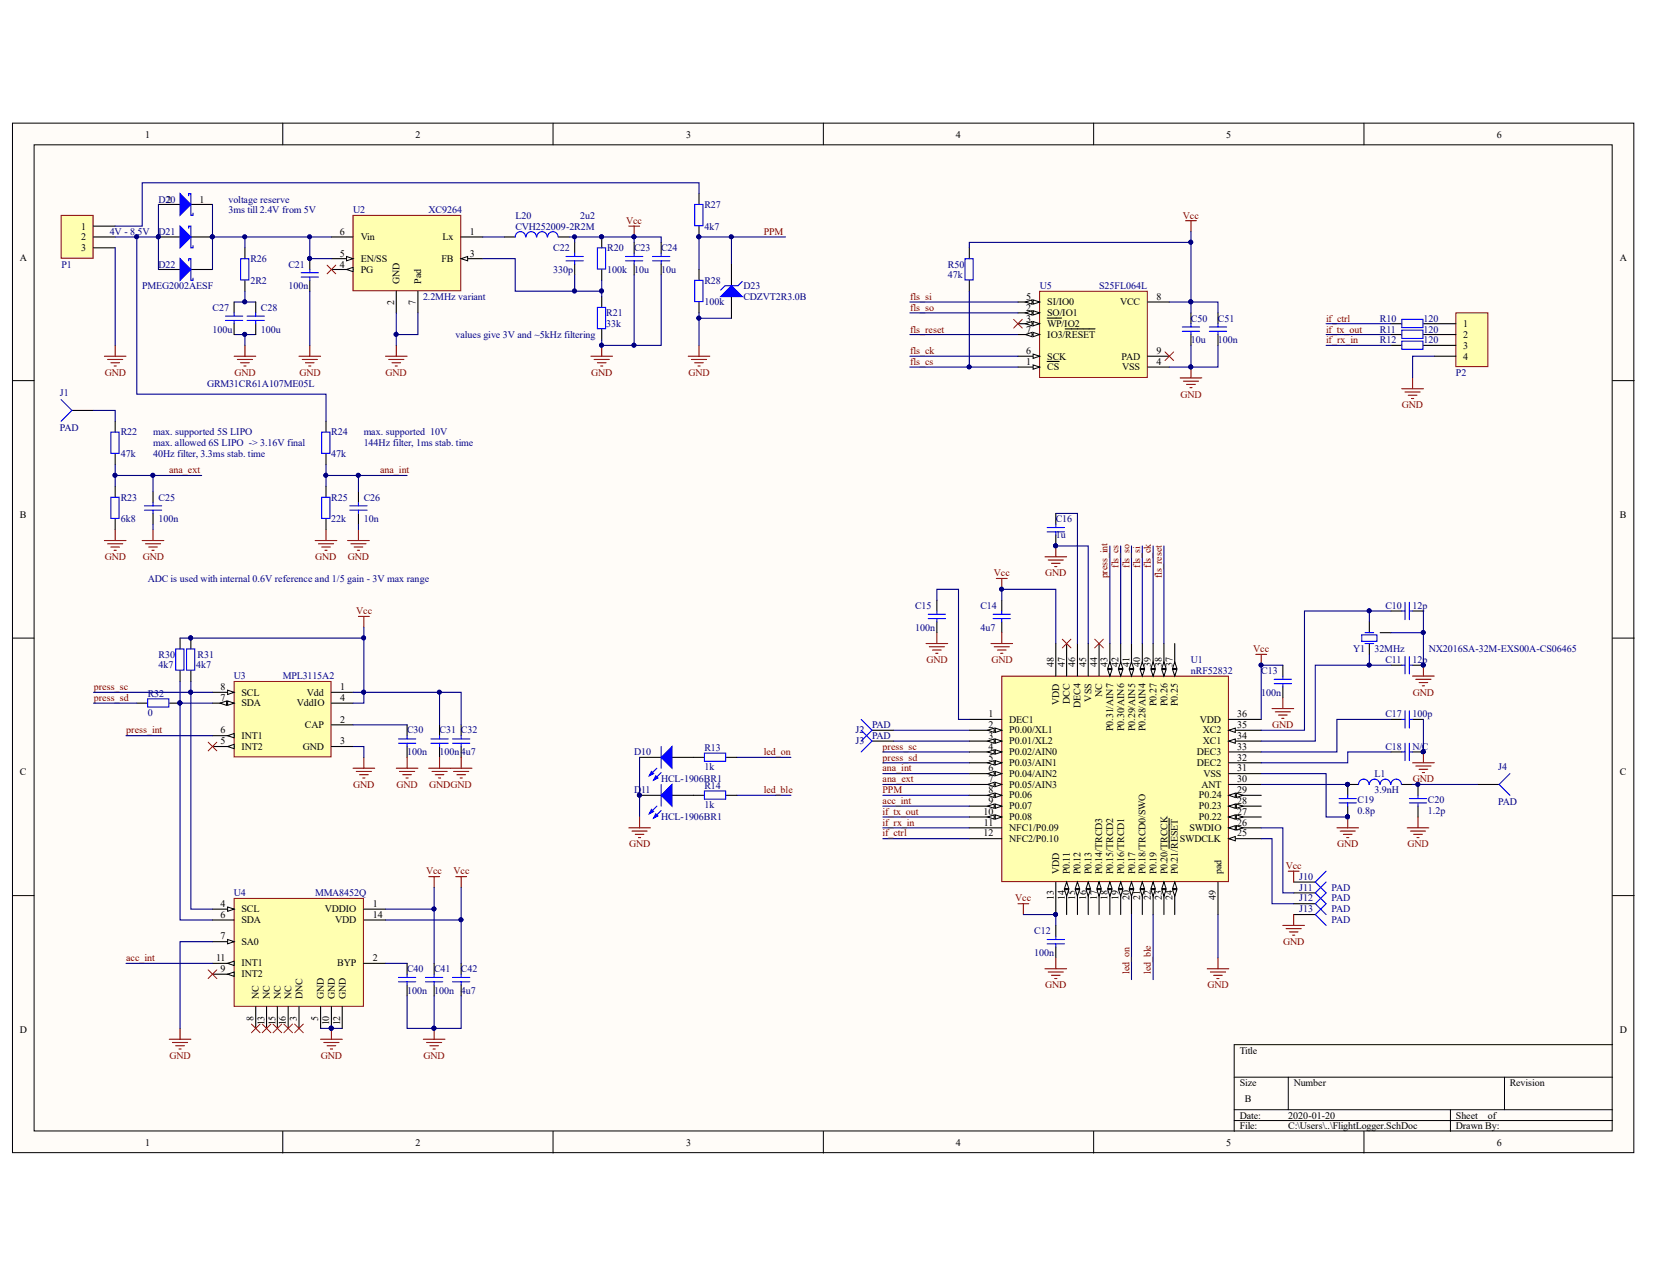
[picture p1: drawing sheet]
# Altium project FlightLogger.PrjPcb
1 sheet, 69 parts. Net scope: global (net labels, ports and power ports of the same name join across sheets).
Board file: FlightLogger.PcbDoc

## Sheet FlightLogger.SchDoc
size B; PageSetup: Record=PageOptions¦CenterHorizontal=True¦CenterVertical=True¦PrintScale=0.70¦XCorrection=1.00¦YCorrection=1.00¦PrintKind=1¦BorderSize=5000000¦LeftOffset=0¦BottomOffset=0¦Orientation=2¦PaperLength=1000¦PaperWidth=1000¦Scale=100¦PaperSource=7¦PrintQuality=-4¦MediaType=1¦DitherType=10¦PrintScaleMode=1¦PaperKind=Letter 8.5"x11" 22x28cm¦PaperIndex=1

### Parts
C10  12p  [0402_cap]
C11  12p  [0402_cap]
C12  100n  [0402_cap]
C13  100n  [0402_cap]
C14  4u7  [0402_cap]
C15  100n  [0402_cap]
C16  1u  [0402_cap]
C17  100p  [0402_cap]
C18  N/C  [0402_cap]
C19  0.8p  [0402_cap]
C20  1.2p  [0402_cap]
C21  100n  [0402_cap]
C22  330p  [0402_cap]
C23  10u  [0402_cap]
C24  10u  [0402_cap]
C25  100n  [0402_cap]
C26  10n  [0402_cap]
C27  PartNo: GRM31CR61A107ME05L  [1206_cap]  (hidden comment: 100u)
C28  100u  [1206_cap]
C30  100n  [0402_cap]
C31  100n  [0402_cap]
C32  4u7  [0402_cap]
C40  100n  [0402_cap]
C41  100n  [0402_cap]
C42  4u7  [0402_cap]
C50  10u  [0402_cap]
C51  100n  [0402_cap]
D10  HCL-1906BR1  [0603_led_green]
D11  HCL-1906BR1  [0603_led_green]
D20  PMEG2002AESF  [SOD962_2]  (value not drawn)
D21  PMEG2002AESF  [SOD962_2]  (value not drawn)
D22  PMEG2002AESF  [SOD962_2]
D23  CDZVT2R3.0B  [VMN2M]
J1  PAD  [PAD_0.6x1mm]
J2  PAD  [PAD_0.6x1mm]
J3  PAD  [PAD_0.6x1mm]
J4  PAD  [PAD_0.6x1mm]
J10  PAD  [PAD_0.6x1mm]
J11  PAD  [PAD_0.6x1mm]
J12  PAD  [PAD_0.6x1mm]
J13  PAD  [PAD_0.6x1mm]
L1  3.9nH  [0402_res]
L20  CVH252009-2R2M  value 2u2  [1008_Inductor]
P1  Conn3  [HDR1X3]  (value not drawn)
P2  Conn4  [conn_4pin_1row_1mm]  (value not drawn)
R10  120  [0402_res]
R11  120  [0402_res]
R12  120  [0402_res]
R13  1k  [0402_res]
R14  1k  [0402_res]
R20  100k  [0402_res]
R21  33k  [0402_res]
R22  47k  [0402_res]
R23  6k8  [0402_res]
R24  47k  [0402_res]
R25  22k  [0402_res]
R26  2R2  [0603_res]
R27  4k7  [0402_res]
R28  100k  [0402_res]
R30  4k7  [0402_res]
R31  4k7  [0402_res]
R32  0  [0402_res]
R50  47k  [0402_res]
U1  nRF52832  [QFN48]
U2  XC9264  [USP-6C]
U3  MPL3115A2  [MPL3115A2]
U4  MMA8452Q  [QFN16SP]
U5  S25FL064L  [USON8]
Y1  32MHz  Part.No: NX2016SA-32M-EXS00A-CS06465  [Cristal_2_1.6_4pin]

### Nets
GND: C10.1 C11.1 C12.2 C13.2 C14.2 C15.2 C16.2 C17.1 C18.1 C19.1 C20.1 C21.2 C23.2 C24.2 C25.2 C26.2 C27.1 C28.1 C30.1 C31.1 C32.1 C40.1 C41.1 C42.1 C50.1 C51.1 D10.2(K) D11.2(K) D23.1(A) J13.1 P1.3 P2.4 R21.1 R23.2 R25.2 R28.2 U1.31(VSS) U1.45(VSS) U1.49(pad) U2.2(GND) U2.7(Pad) U3.3(GND) U4.5(GND) U4.7(SA0) U4.10(GND) U4.12(GND) U5.4(VSS) Y1.2(GND)
Vcc: C12.1 C13.1 C14.1 C22.1 C23.1 C24.1 C31.2 C32.2 C41.2 C42.2 C50.2 C51.2 J10.1 L20.2 R20.1 R30.1 R31.1 R50.1 U1.13(VDD) U1.36(VDD) U1.48(VDD) U3.1(Vdd) U3.4(VddIO) U4.1(VDDIO) U4.14(VDD) U5.8(VCC)
acc_int: U1.9(P0.07) U4.11(INT1)
ana_ext: C25.1 R22.2 R23.1 U1.7(P0.05/AIN3)
ana_int: C26.1 R24.2 R25.1 U1.6(P0.04/AIN2)
fls_ck: U1.39(P0.27) U5.6(SCK)
fls_cs: R50.2 U1.42(P0.30/AIN6) U5.1(~{CS})
fls_reset: U1.38(P0.26) U5.7(IO3/~{RESET})
fls_si: U1.40(P0.28/AIN4) U5.5(SI/IO0)
fls_so: U1.41(P0.29/AIN5) U5.2(SO/IO1)
if_ctrl: R10.2 U1.12(NFC2/P0.10)
if_rx_in: R12.2 U1.11(NFC1/P0.09)
if_tx_out: R11.2 U1.10(P0.08)
led_ble: R14.1 U1.22(P0.19)
led_on: R13.1 U1.20(P0.17)
PPM: D23.2(K) R27.2 R28.1 U1.8(P0.06)
press_int: U1.43(P0.31/AIN7) U3.6(INT1)
press_sc: R31.2 U1.4(P0.02/AIN0) U3.8(SCL) U4.4(SCL)
press_sd: R32.2 U1.5(P0.03/AIN1)
NetC10_2: C10.2 U1.35(XC2) Y1.1(OSC1)
NetC11_2: C11.2 U1.34(XC1) Y1.3(OSC2)
NetC15_1: C15.1 U1.1(DEC1)
NetC16_1: C16.1 U1.46(DEC4)
NetC17_2: C17.2 U1.33(DEC3)
NetC18_2: C18.2 U1.32(DEC2)
NetC19_2: C19.2 L1.1 U1.30(ANT)
NetC20_2: C20.2 J4.1 L1.2
NetC21_1: C21.1 D20.1(K) D21.1(K) D22.1(K) R26.1 U2.5(EN/SS) U2.6(Vin)
NetC22_2: C22.2 R20.2 R21.2 U2.3(FB)
NetC27_2: C27.2 C28.2 R26.2
NetC30_2: C30.2 U3.2(CAP)
NetC40_2: C40.2 U4.2(BYP)
NetD10_1: D10.1(A) R13.2
NetD11_1: D11.1(A) R14.2
NetD20_2: D20.2(A) D21.2(A) D22.2(A) P1.2 R24.1
NetJ1_1: J1.1 R22.1
NetJ2_1: J2.1 U1.2(P0.00/XL1)
NetJ3_1: J3.1 U1.3(P0.01/XL2)
NetJ11_1: J11.1 U1.26(SWDIO)
NetJ12_1: J12.1 U1.25(SWDCLK)
NetL20_1: L20.1 U2.1(Lx)
NetP1_1: P1.1 R27.1
NetP2_1: P2.1 R10.1
NetP2_2: P2.2 R11.1
NetP2_3: P2.3 R12.1
NetR30_2: R30.2 R32.1 U3.7(SDA) U4.6(SDA)

Not connected (* = marked no-connect by the designer): U1 14(P0.11) 15(P0.12) 16(P0.13) 17(P0.14/TRCD3) 18(P0.15/TRCD2) 19(P0.16/TRCD1) 21(P0.18/TRCD0/SWO) 23(P0.20/TRCCK) 24(P0.21/~{RESET}) 27(P0.22) 28(P0.23) 29(P0.24) 37(P0.25) 44(NC)* 47(DCC)*; U2 4(PG)*; U3 5(INT2)*; U4 3(DNC)* 8(NC)* 9(INT2)* 13(NC)* 15(NC)* 16(NC)*; U5 3(~{WP}/IO2)* 9(PAD)*

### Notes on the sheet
- voltage reserve
- 4V - 8.5V
- 3ms till 2.4V from 5V
- (near U2) 2.2MHz variant
- (near R21) values give 3V and ~5kHz filtering
- (near R22) max. supported 5S LIPO
- (near R24) max. allowed 6S LIPO  -> 3.16V final
- 40Hz filter, 3.3ms stab. time
- (near R24) max. supported  10V
- 144Hz filter, 1ms stab. time
- ADC is used with internal 0.6V reference and 1/5 gain - 3V max range
